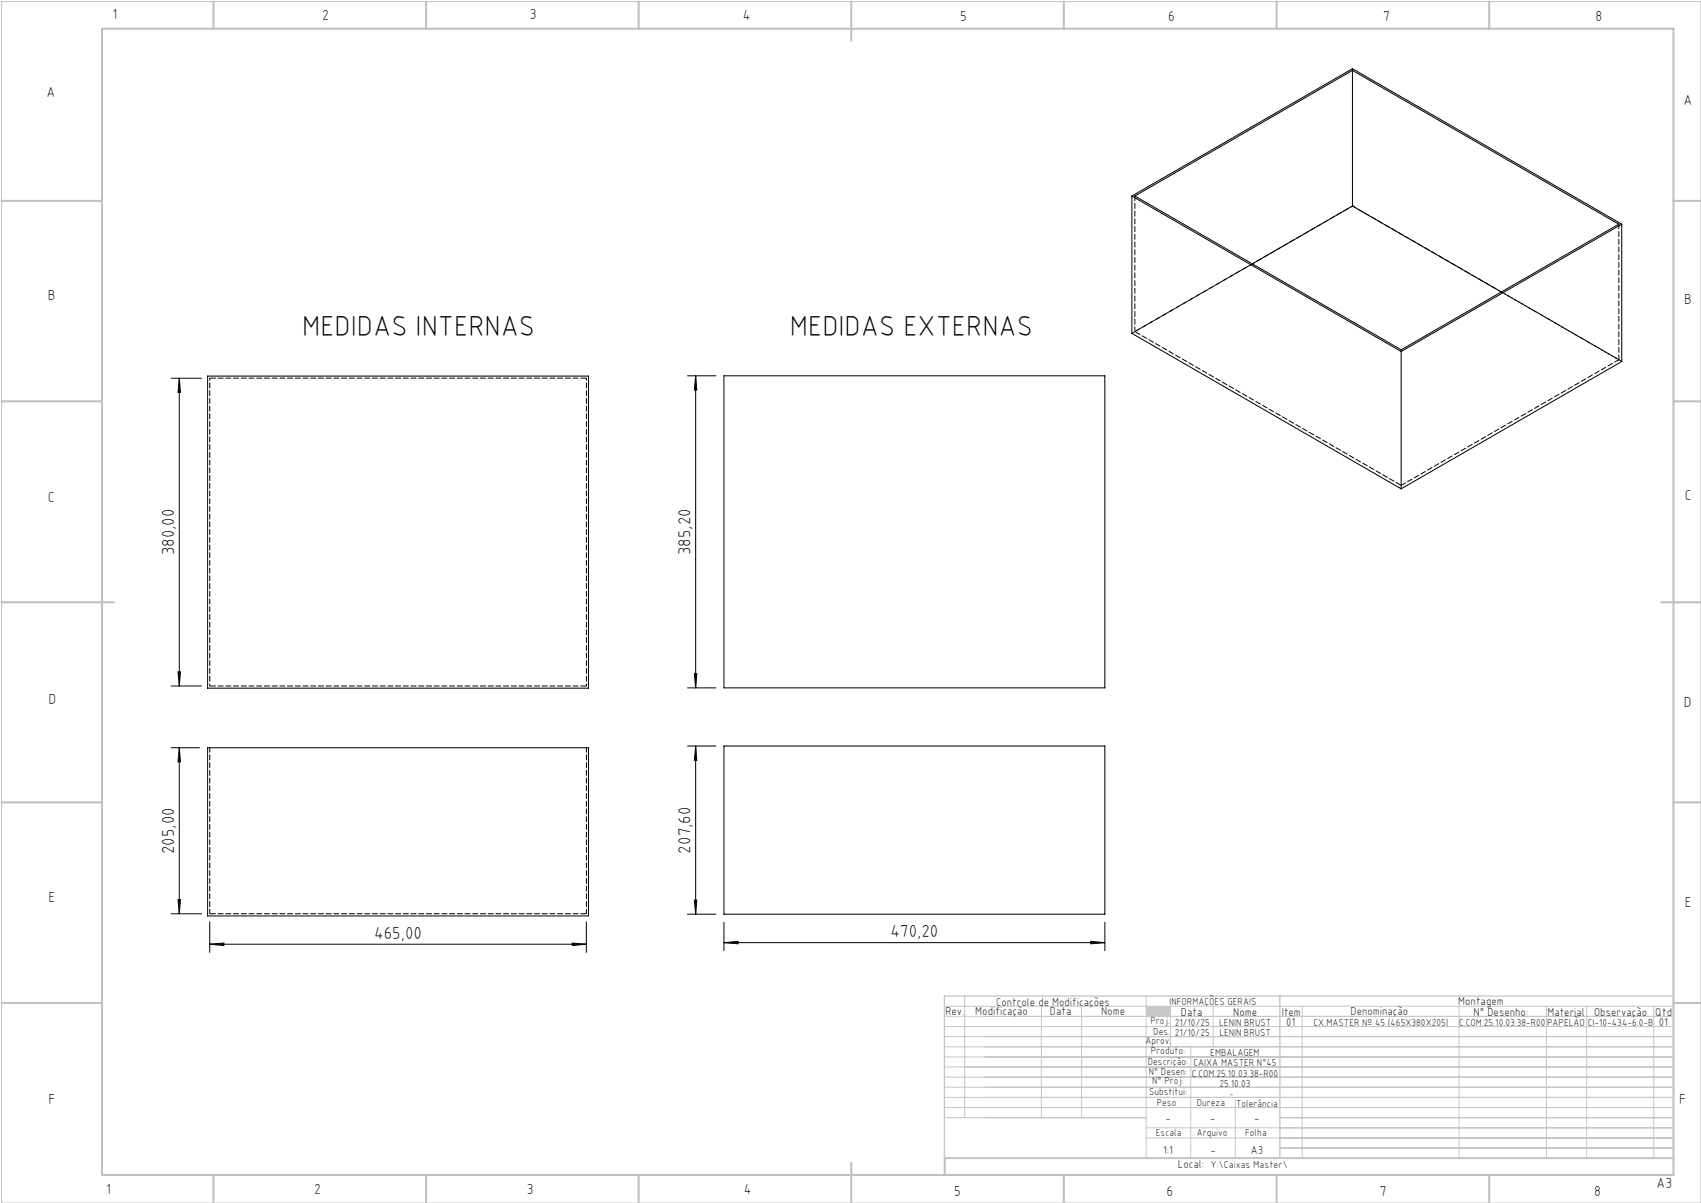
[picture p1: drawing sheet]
<svg xmlns="http://www.w3.org/2000/svg" width="420mm" height="297mm" viewBox="0 0 420 297" stroke-linecap="round" stroke-linejoin="round" font-family="sans-serif">
<path d="M.4 .4h419.6v296.6h-419.6z" fill="none" stroke="#c0c0c0" stroke-width=".25"/>
<g fill="none" stroke="#c0c0c0" stroke-width=".5">
<path d="M25.2 7.1h388v283h-388zM52.7 .4v6.7M105.2 .4v6.7M157.7 .4v6.7M210.2 .4v9.7M262.7 .4v6.7M315.2 .4v6.7M367.7 .4v6.7M.4 49.6h24.8M413.2 49.6h6.8M.4 99.1h24.8M413.2 99.1h6.8"/>
<path d="M.4 148.7h27.8M410.2 148.7h9.8M.4 198.1h24.8M413.2 198.1h6.8M.4 247.6h24.8M413.2 247.6h6.8M52.7 290.1v6.9M105.2 290.1v6.9M157.7 290.1v6.9M210.2 287.1v9.9M262.7 290.1v6.9M315.2 290.1v6.9"/>
<path d="M367.7 290.1v6.9M413.2 285.9h-179.9v4.2"/>
</g>
<g fill="none" stroke="#c3c8d2" stroke-width=".25">
<path d="M233.2 250.9h180M233.2 248.4h180M233.2 253.4h180M233.2 255.9h180M233.2 258.4h180M238.2 245.9v30M257.1 248.4v27.5M267.1 248.4v27.5M283 245.9v40M289 248.4v10M294 258.4v27.5M299.5 248.4v10"/>
<path d="M321.5 248.4v37.5M360.3 248.4v37.5M381.8 248.4v37.5M391.8 248.4v37.5M408.3 248.4v37.5M233.2 260.9h180M233.2 263.4h180M233.2 265.9h180M233.2 268.4h180M233.2 270.9h180M233.2 273.4h180M233.2 275.9h49.8"/>
<path d="M283 278.4h130.2M305 270.9v15M316 275.9h97.2M283 280.9h130.2M316 283.4h97.2"/>
</g>
<path d="M233.2 245.9h180v40h-180zM316 245.9v40" fill="none" stroke="#c3c8d2" stroke-width=".35"/>
<path d="M283 248.4h6v2.5h-6z" fill-rule="evenodd" fill="#c3c8d2"/>
<g fill="none" stroke="#000" stroke-width=".25">
<path d="M333.9 17.4v33.5M279.5 48.4v33.9l66.5 38.4M279.5 48.4l66.5 38.4M279.5 48.4l54.4-31.4 66.5 38.3M280.2 48.4l53.7-31 65.8 37.9-53.7 31.1zM333.9 50.9l36.8 21.2M333.9 50.9l-24.7 14.3M400.4 55.3l-54.4 31.5M400.4 55.3v33.9l-54.4 31.5M42.3 93.4h7.5M44.3 93.4l.3 3.5h-.6zM44.3 93.4v76"/>
<path d="M51.3 92.8h94v77.1h-94zM169.8 92.8h7M171.8 92.8l.2 3.5h-.6zM171.8 92.8v77M178.8 92.8h94v77h-94zM346 86.8v33.9M42.3 169.4h7.5M44 165.9h.6l-.3 3.5zM169.8 169.8h7M171.4 166.3h.6l-.2 3.5zM42.3 184.6h6.9M44.3 184.6l.3 3.5h-.6z"/>
<path d="M44.3 184.6v41M51.3 184.6h94v41.5h-94zM169.8 184.2h7M171.8 184.2l.2 3.5h-.6zM171.8 184.2v41.5M178.8 184.2h94v41.5h-94zM42.3 225.6h7.5M44 222.1h.6l-.3 3.5zM51.8 233.1l3.5-.3v.6zM51.8 227.6v7.5M51.8 233.1h93M141.3 232.8l3.5 .3-3.5 .3z"/>
<path d="M144.8 227.6v7.5M169.8 225.7h7M171.4 222.2h.6l-.2 3.5zM178.8 232.7l3.4-.3v.6zM178.8 227.7v7M178.8 232.7h94M269.3 232.4l3.5 .3-3.5 .3zM272.8 227.7v7"/>
</g>
<g fill="#000">
<path d="M44 165.9h.6l-.3 3.5zM44.3 93.4l.3 3.5h-.6zM171.4 166.3h.6l-.2 3.5zM171.8 92.8l.2 3.5h-.6z"/>
<path d="M44.3 184.6l.3 3.5h-.6zM44 222.1h.6l-.3 3.5zM171.8 184.2l.2 3.5h-.6zM171.4 222.2h.6l-.2 3.5z"/>
<path d="M51.8 233.1l3.5-.3v.6zM141.3 232.8l3.5 .3-3.5 .3zM178.8 232.7l3.4-.3v.6zM269.3 232.4l3.5 .3-3.5 .3z"/>
</g>
<path d="M280.2 48.4v33.5M399.7 55.3v33.5M309.2 65.1l-29 16.8M399.7 88.8l-29-16.7M346 119.8l53.7-31M51.8 184.6v41M144.8 184.6v41" fill="none" stroke="#000" stroke-width=".25" stroke-dasharray="1.3 .6" stroke-dashoffset=".1"/>
<path d="M51.8 93.4h93M144.8 169.4h-93M51.8 225.6h93" fill="none" stroke="#000" stroke-width=".25" stroke-dasharray="1.3 .6" stroke-dashoffset="-.1"/>
<path d="M144.8 93.4v76M51.8 169.4v-76" fill="none" stroke="#000" stroke-width=".25" stroke-dasharray="1.3 .6" stroke-dashoffset=".7"/>
<path d="M334 16.9v.5M334 50.8h.1M346 86.4v.4" fill="none" stroke="#000" stroke-width=".25" stroke-dasharray="1.3 .6"/>
<path d="M280.2 81.9l65.8 37.9" fill="none" stroke="#000" stroke-width=".25" stroke-dasharray="1.3 .6" stroke-dashoffset="-.2"/>
<path d="M400.5 89.2l-66.5-38.4" fill="none" stroke="#000" stroke-width=".25" stroke-dasharray="1.3 .6" stroke-dashoffset=".3"/>
<path d="M334 50.8l-54.5 31.5" fill="none" stroke="#000" stroke-width=".25" stroke-dasharray="1.3 .6" stroke-dashoffset=".6"/>
<g font-size="7.1">
<text x="74.6" y="82.9">MEDIDAS INTERNAS</text>
<text x="195" y="82.9">MEDIDAS EXTERNAS</text>
</g>
<g font-size="4.3">
<text x="43" y="137.1" transform="rotate(-90 43 137.1)">380,00</text>
<text x="170.5" y="137.1" transform="rotate(-90 170.5 137.1)">385,20</text>
<text x="43" y="210.9" transform="rotate(-90 43 210.9)">205,00</text>
<text x="170.5" y="210.7" transform="rotate(-90 170.5 210.7)">207,60</text>
<text x="92.4" y="231.8">465,00</text>
<text x="219.9" y="231.4">470,20</text>
</g>
<g font-size="3.6">
<text x="27.8" y="4.8">1</text>
<text x="79.5" y="4.9">2</text>
<text x="130.8" y="4.8">3</text>
<text x="183.4" y="4.9">4</text>
<text x="237.1" y="5.1">5</text>
<text x="288.4" y="5.2">6</text>
<text x="341.5" y="5.1">7</text>
<text x="394" y="5.2">8</text>
<text x="11.5" y="24">A</text>
<text x="415.7" y="25.8">A</text>
<text x="11.8" y="74.1">B</text>
<text x="415.8" y="75.1">B</text>
<text x="11.8" y="124">C</text>
<text x="416" y="123.5">C</text>
<text x="12" y="173.7">D</text>
<text x="415.8" y="174.7">D</text>
<text x="12" y="222.6">E</text>
<text x="416" y="223.9">E</text>
<text x="12" y="272.6">F</text>
<text x="414.6" y="272.6">F</text>
<text x="409" y="293.3">A3</text>
<text x="26.2" y="294.8">1</text>
<text x="77.6" y="294.8">2</text>
<text x="130.1" y="294.8">3</text>
<text x="183.7" y="294.7">4</text>
<text x="235.6" y="295.2">5</text>
<text x="288" y="295.2">6</text>
<text x="340.7" y="295.2">7</text>
<text x="393.6" y="295.2">8</text>
</g>
<g font-size="2.9">
<text x="240.8" y="250.6">Modificação</text>
<text x="259.2" y="250.6">Data</text>
<text x="271.9" y="250.6">Nome</text>
<text x="290.9" y="288.4">Local:</text>
</g>
<g font-size="2.8">
<text x="233.4" y="250.6">Rev.</text>
<text x="246" y="248.4">Controle de Modificações</text>
<text x="291.6" y="250.8">Data</text>
<text x="304.5" y="250.8">Nome</text>
<text x="316.5" y="250.9">Item</text>
<text x="333.5" y="250.5">Denominação</text>
<text x="360.1" y="248.2">Montagem</text>
<text x="363.9" y="250.8">N° Desenho:</text>
<text x="382.1" y="250.8">Material</text>
<text x="393.6" y="250.8">Observação</text>
<text x="408.7" y="250.9">Qtd</text>
<text x="317.6" y="253.3">01</text>
<text x="409.6" y="253.3">01</text>
<text x="287.7" y="276.9">-</text>
<text x="298.8" y="276.9">-</text>
<text x="309.7" y="276.9">-</text>
<text x="287.2" y="284.8">1:1</text>
<text x="298.9" y="284.8">-</text>
<text x="308.8" y="284.8">A3</text>
</g>
<g font-size="2.5">
<text x="288.7" y="248.2">INFORMAÇÕES GERAIS</text>
<text x="282.8" y="257.8">Aprov.</text>
<text x="284.1" y="252.9">Proj.</text>
<text x="284.8" y="255.4">Des.</text>
<text x="290.1" y="255.8">21/10/25</text>
<text x="290.1" y="253.3">21/10/25</text>
<text x="301" y="253.3">LENIN BRUST</text>
<text x="301.1" y="255.8">LENIN BRUST</text>
<text x="324.3" y="253.3">CX.MASTER Nº 45 (465X380X205)</text>
<text x="360.3" y="253.3">C.COM.25.10.03.38-R00</text>
<text x="382" y="253.3">PAPELÃO</text>
<text x="392" y="253.3">CI-10-434-6.0-B</text>
<text x="283.4" y="262.9">Descrição:</text>
<text x="284.2" y="260.3">Produto:</text>
<text x="294.7" y="263.3">CAIXA MASTER N°45</text>
<text x="298.8" y="260.7">EMBALAGEM</text>
<text x="283.7" y="265.4">N° Desen:</text>
<text x="284.5" y="267.7">N° Proj:</text>
<text x="294.3" y="265.9">C.COM.25.10.03.38-R00</text>
<text x="301.1" y="268.3">25.10.03</text>
<text x="283.7" y="270.4">Substitui:</text>
<text x="285.6" y="273">Peso</text>
<text x="295.5" y="273">Dureza</text>
<text x="305.2" y="273.3">Tolerância</text>
<text x="285.4" y="280.4">Escala</text>
<text x="295.5" y="280.4">Arquivo</text>
<text x="307.5" y="280.4">Folha</text>
<text x="298.9" y="288.4">Y:\Caixas Master\</text>
</g>
<text font-size="2.1" x="303.5" y="270.9">-</text>
</svg>
